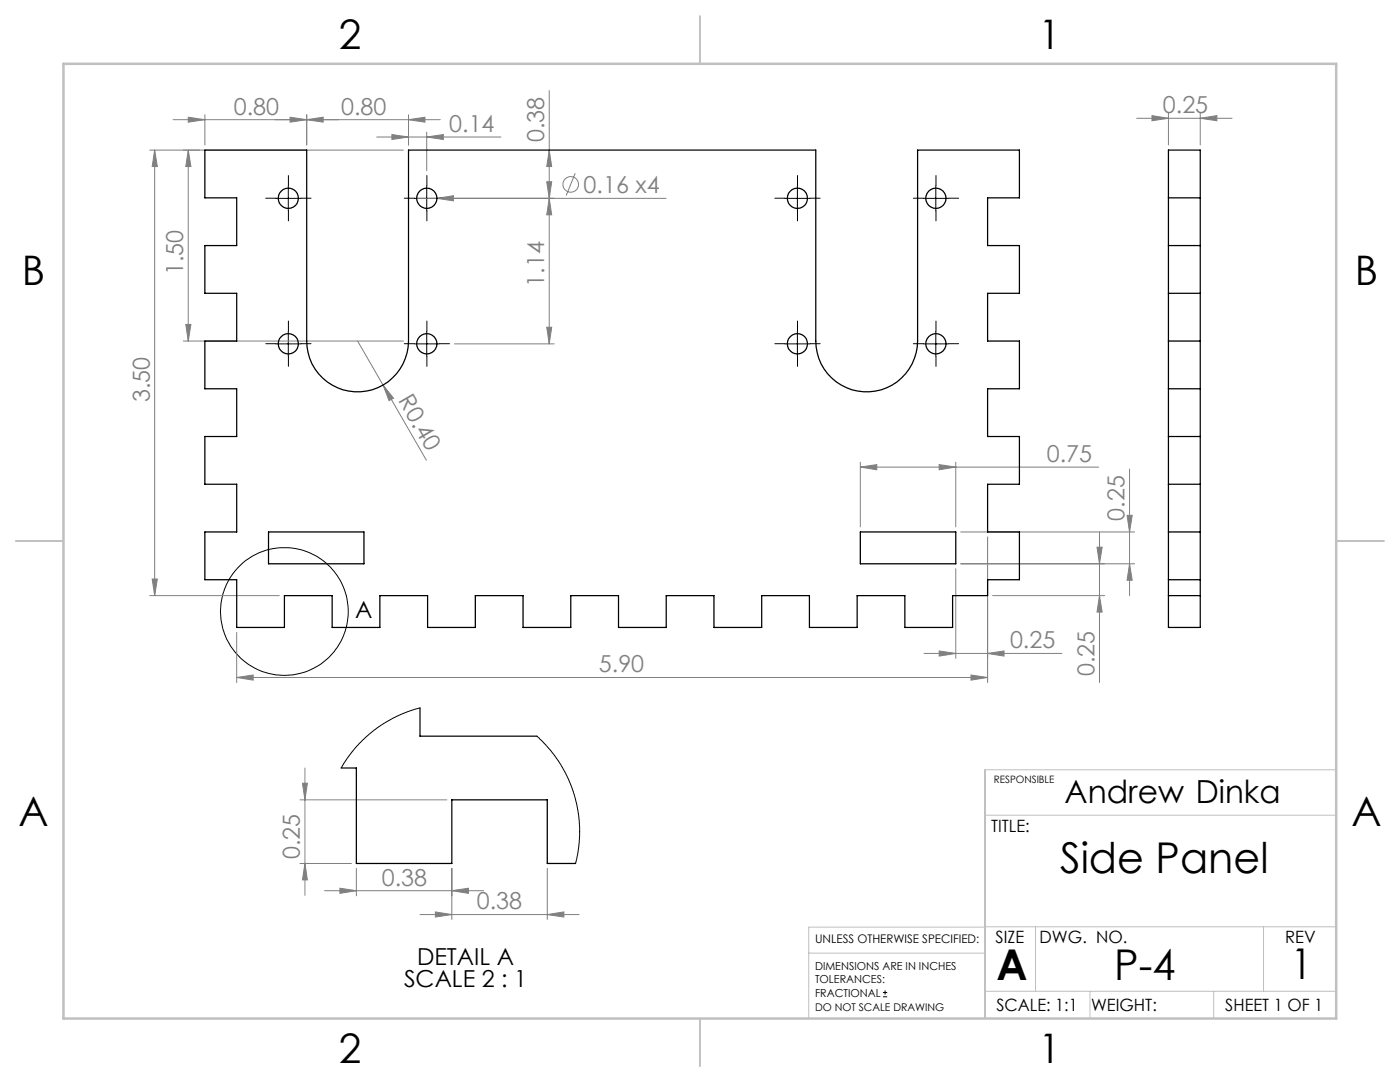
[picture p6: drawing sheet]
<svg xmlns="http://www.w3.org/2000/svg" width="279mm" height="216mm" viewBox="0 0 279 216" stroke-linecap="round" stroke-linejoin="round" font-family="sans-serif">
<g fill="none" stroke="#808080" stroke-width=".2">
<path d="M109.6 18.1v50.5M30.9 30l.5 3.2h-1zM30.9 30v88.9M34.5 23.9h53.4M37.6 23.4l3.3 .5-3.3 .5zM37.6 30v38.1M37.6 30l.5 3.2h-1zM40.9 22.9v6M57.9 23.4l3.3 .5-3.3 .5zM61.2 23.9l3.3-.5v1zM61.2 22.9v6M75.2 27.3h24.8"/>
<path d="M78.2 26.8l3.3 .5-3.3 .5zM80.5 30h-50.6M81.5 23.9l3.3-.5v1zM81.5 22.9v6M83.1 39.6h49.8M85.2 27.3l3.3-.5v1zM85.2 26.4v7.6M87.2 39.6l3.3-.5v1zM109.1 36.3h1l-.5 3.3zM109.6 39.6l.5 3.3h-1zM109.6 30l.5 3.2h-1zM114.8 34.6l-1.8 4.4"/>
<path d="M226.8 23.6h19.1M229.9 23.1l3.3 .5-3.3 .5zM233.2 22.6v6.3M239.5 23.6l3.4-.5v1zM239.5 22.6v6.3M36.6 68.1h43.9M37.1 64.7h1l-.5 3.4zM71.4 68.1l5 8.7M76.4 76.8l2.1 2.6-.9 .5zM76.4 76.8l8.7 15M90.7 68.6h19.9M109.1 65.3h1l-.5 3.3z"/>
<path d="M171.7 93.2l3.3-.5v1zM171.7 92.2v12.9M171.7 93.2h47.6M187.4 92.7l3.3 .5-3.3 .5zM190.7 92.2v12.9M225.4 93.6v25.3M29.9 118.9h25.8M30.4 115.5h1l-.5 3.4zM190.7 113.5v17.9M191.7 106.2h34.7M197.1 107.1v29.1M198.1 118.9h22.4"/>
<path d="M218.9 109.2h1.1l-.6 3.3zM219.4 118.9l.6 3.2h-1.1zM219.4 106.2v30M224.9 102.8h1.1l-.6 3.4zM225.4 112.5l.6 3.3h-1.1zM226.4 112.5h-34.7M47.2 135.2l3.3-.5v1zM47.2 126.2v10M47.2 135.2h149.9M184.4 130.4h27.5M187.4 129.9l3.3 .5-3.3 .5zM193.8 134.7l3.3 .5-3.3 .5z"/>
<path d="M197.1 130.4l3.3-.5v1zM59.9 159.6h29.3M60.4 156.3h.9l-.4 3.3zM60.9 153.2v25.4M59.9 172.3h10.2M60.9 172.3l.4 3.3h-.9zM64.8 177.7h31.7M67.8 177.2l3.3 .5-3.3 .6zM71.1 173.3v5.5M90.2 177.7l3.3-.5v1.1zM90.2 173.3v10.2M109.2 173.3v10.2"/>
<path d="M83.8 182.5h31.8M86.9 182l3.3 .5-3.3 .5zM109.2 182.5l3.3-.5v1z"/>
<circle cx="113.9" cy="36.8" r="1.56"/>
</g>
<g fill="none" stroke="#000" stroke-width=".2">
<path d="M55 39.6h5M57.5 37.1v5M82.7 39.6h5M85.2 37.1v5M156.6 39.6h5M159.1 37.1v5M184.3 39.6h5M186.8 37.1v5M55 68.6h5M57.5 66.1v5M82.7 68.6h5M85.2 66.1v5"/>
<path d="M156.6 68.6h5M159.1 66.1v5M184.3 68.6h5M186.8 66.1v5M176.2 198.9h.9M176.2 198h.9M176.6 197.6v.9"/>
<circle cx="56.8" cy="122" r="12.7"/>
</g>
<g fill="none" stroke="#000" stroke-width=".2" stroke-dasharray="15.2 1.3 1.3 1.3">
<path d="M55.1 39.6h-2.1M57.6 37.1v-2.1M60.1 39.6h2M82.7 39.6h-2M85.2 37.1v-2.1M87.7 39.6h2M156.7 39.6h-2.1M159.2 37.1v-2.1M161.7 39.6h2M184.3 39.6h-2M186.8 37.1v-2.1M189.3 39.6h2"/>
<path d="M57.6 42.1v2M85.2 42.1v2M159.2 42.1v2M186.8 42.1v2M55.1 68.6h-2.1M57.6 66.1v-2M57.6 71.1v2M60.1 68.6h2M82.7 68.6h-2M85.2 66.1v-2M85.2 71.1v2M87.7 68.6h2"/>
<path d="M156.7 68.6h-2.1M159.2 66.1v-2M159.2 71.1v2M161.7 68.6h2M184.3 68.6h-2M186.8 66.1v-2M186.8 71.1v2M189.3 68.6h2"/>
</g>
<path d="M266.7 153.6h-70.1v49.6M196.6 162.7h70.1M161.4 190.2h35.2M196.6 185h-35.2v18.2M196.6 197.8h70.1M196.6 184.9h70.1M206.7 184.9v12.9M217.5 197.8v5.4M242.2 197.8v5.4M252.2 184.9v12.9" fill="none" stroke="#c0c0c0" stroke-width=".2"/>
<path d="M139.7 3.2v9.5M3.1 107.9h9.6M266.7 107.9h9.5M139.7 203.2v9.6" fill="none" stroke="#c0c0c0" stroke-width=".25"/>
<path d="M12.7 12.7h254v190.5h-254z" fill="none" stroke="#c0c0c0" stroke-width=".5"/>
<g fill="#808080">
<path d="M76.4 76.8l2.1 2.6-.9 .5z"/>
<path d="M87.2 39.6l3.3-.5v1z"/>
<path d="M61.2 23.9l3.3-.5v1zM37.6 23.4l3.3 .5-3.3 .5z"/>
<path d="M67.8 177.2l3.3 .5-3.3 .6zM90.2 177.7l3.3-.5v1.1zM86.9 182l3.3 .5-3.3 .5zM109.2 182.5l3.3-.5v1z"/>
<path d="M57.9 23.4l3.3 .5-3.3 .5zM81.5 23.9l3.3-.5v1zM78.2 26.8l3.3 .5-3.3 .5zM85.2 27.3l3.3-.5v1z"/>
<path d="M229.9 23.1l3.3 .5-3.3 .5zM239.5 23.6l3.4-.5v1z"/>
<path d="M187.4 92.7l3.3 .5-3.3 .5zM171.7 93.2l3.3-.5v1z"/>
<path d="M225.4 112.5l.6 3.3h-1.1zM224.9 102.8h1.1l-.6 3.4zM109.1 36.3h1l-.5 3.3zM109.6 30l.5 3.2h-1z"/>
<path d="M37.1 64.7h1l-.5 3.4zM37.6 30l.5 3.2h-1z"/>
<path d="M30.9 30l.5 3.2h-1zM30.4 115.5h1l-.5 3.4zM218.9 109.2h1.1l-.6 3.3zM219.4 118.9l.6 3.2h-1.1zM109.6 39.6l.5 3.3h-1zM109.1 65.3h1l-.5 3.3zM60.4 156.3h.9l-.4 3.3zM60.9 172.3l.4 3.3h-.9z"/>
<path d="M187.4 129.9l3.3 .5-3.3 .5zM197.1 130.4l3.3-.5v1z"/>
<path d="M47.2 135.2l3.3-.5v1zM193.8 134.7l3.3 .5-3.3 .5z"/>
</g>
<g fill="none" stroke="#000" stroke-width=".25">
<path d="M40.9 30h20.3v38.1a10.2 10.2 0 0 0 10.2 10.1 10.2 10.2 0 0 0 10.1-10.1v-38.1h81.3v38.1a10.2 10.2 0 0 0 10.2 10.1 10.2 10.2 0 0 0 10.1-10.1v-38.1h20.3v9.5h-6.3v9.5h6.3v9.5h-6.3v9.6h6.3v9.5h-6.3v9.5h6.3v9.5h-6.3v9.6h6.3v9.5h-6.3v3.2h-7v6.3h-9.5v-6.3h-9.5v6.3h-9.6v-6.3h-9.5v6.3h-9.5v-6.3h-9.5v6.3h-9.6v-6.3h-9.5v6.3h-9.5v-6.3h-9.5v6.3h-9.6v-6.3h-9.5v6.3h-9.5v-6.3h-9.5v6.3h-9.6v-9.5h-6.3v-9.5h6.3v-9.6h-6.3v-9.5h6.3v-9.5h-6.3v-9.5h6.3v-9.6h-6.3v-9.5h6.3v-9.5h-6.3zM233.2 39.5h6.3M233.2 30h6.3v95.2h-6.3zM233.2 49h6.3M233.2 58.5h6.3M233.2 68.1h6.3M233.2 77.6h6.3M233.2 87.1h6.3M233.2 96.6h6.3M53.6 106.2h19v6.3h-19zM171.7 106.2h19v6.3h-19zM233.2 106.2h6.3"/>
<path d="M233.2 115.7h6.3M233.2 118.9h6.3M68.1 153.2h3v19.1h19.1v-12.7h19v12.7h5.7M83.8 141.3v5.6h23.3"/>
<circle cx="57.5" cy="39.6" r="2.02"/>
<circle cx="85.2" cy="39.6" r="2.02"/>
<circle cx="159.1" cy="39.6" r="2.02"/>
<circle cx="186.8" cy="39.6" r="2.02"/>
<circle cx="57.5" cy="68.6" r="2.02"/>
<circle cx="85.2" cy="68.6" r="2.02"/>
<circle cx="159.1" cy="68.6" r="2.02"/>
<circle cx="186.8" cy="68.6" r="2.02"/>
</g>
<path d="M83.8 141.3l-2 .6-2.5 1-2.8 1.5-1.9 1.3-2.1 1.9-1.6 1.6-1.6 2.1-1.2 1.9M107.1 146.9l2.7 2.7 2.1 3 1.5 2.8 1.2 3.2 .8 3.2 .3 3.1-.2 3.9-.6 3.5" fill="none" stroke="#000" stroke-width=".2"/>
<g font-size="8.5">
<text x="211.6" y="174.2">Side Panel</text>
<text x="198.9" y="195.5">A</text>
<text x="222.3" y="195.5">P-4</text>
<text x="257.6" y="195.4">1</text>
</g>
<g font-size="8.1">
<text x="67.6" y="9.7">2</text>
<text x="207.3" y="9.7">1</text>
<text x="4.4" y="57">B</text>
<text x="270.4" y="57">B</text>
<text x="3.7" y="164.9">A</text>
<text x="269.7" y="164.9">A</text>
<text x="67.6" y="212.2">2</text>
<text x="207.3" y="212.2">1</text>
</g>
<text font-size="6.3" x="212.4" y="160.3">Andrew Dinka</text>
<g font-size="4.7" fill="#808080">
<text x="46.6" y="22.9">0.80</text>
<text x="68.1" y="22.9">0.80</text>
<text x="232.1" y="22.6">0.25</text>
<text x="89.7" y="26.3">0.14</text>
<text x="108.6" y="28.4" transform="rotate(-90 108.6 28.4)">0.38</text>
<text x="116.5" y="38.5">0.16 x4</text>
<text x="36.6" y="54.9" transform="rotate(-90 36.6 54.9)">1.50</text>
<text x="108.6" y="57.2" transform="rotate(-90 108.6 57.2)">1.14</text>
<text x="29.9" y="80.2" transform="rotate(-90 29.9 80.2)">3.50</text>
<text x="79.4" y="79.9" transform="rotate(60 79.4 79.9)">R0.40</text>
<text x="208.9" y="92.2">0.75</text>
<text x="224.4" y="103.9" transform="rotate(-90 224.4 103.9)">0.25</text>
<text x="201.6" y="129.4">0.25</text>
<text x="119.5" y="134.2">5.90</text>
<text x="218.4" y="134.9" transform="rotate(-90 218.4 134.9)">0.25</text>
<text x="59.9" y="171.5" transform="rotate(-90 59.9 171.5)">0.25</text>
<text x="76.2" y="176.7">0.38</text>
<text x="95.2" y="181.4">0.38</text>
</g>
<g font-size="4.7">
<text x="70.9" y="123.3">A</text>
<text x="80.6" y="197">SCALE 2 : 1</text>
<text x="83.2" y="192.5">DETAIL A</text>
</g>
<g font-size="3.4">
<text x="197.8" y="166">TITLE:</text>
<text x="198.7" y="188.1">SIZE</text>
<text x="207.5" y="188.1">DWG. NO.</text>
<text x="256.5" y="188.2">REV</text>
<text x="198.8" y="201.7">SCALE: 1:1</text>
<text x="217.7" y="201.8">WEIGHT:</text>
<text x="244.5" y="201.7">SHEET 1 OF 1</text>
</g>
<text font-size="2.4" x="162.7" y="188.1">UNLESS OTHERWISE SPECIFIED:</text>
<g font-size="2.2">
<text x="162.7" y="193.6">DIMENSIONS ARE IN INCHES</text>
<text x="162.7" y="196.2">TOLERANCES:</text>
<text x="162.7" y="198.9">FRACTIONAL</text>
</g>
<text font-size="2.1" x="162.7" y="201.7">DO NOT SCALE DRAWING</text>
<text font-size="2" x="198.3" y="156.2">RESPONSIBLE</text>
</svg>
